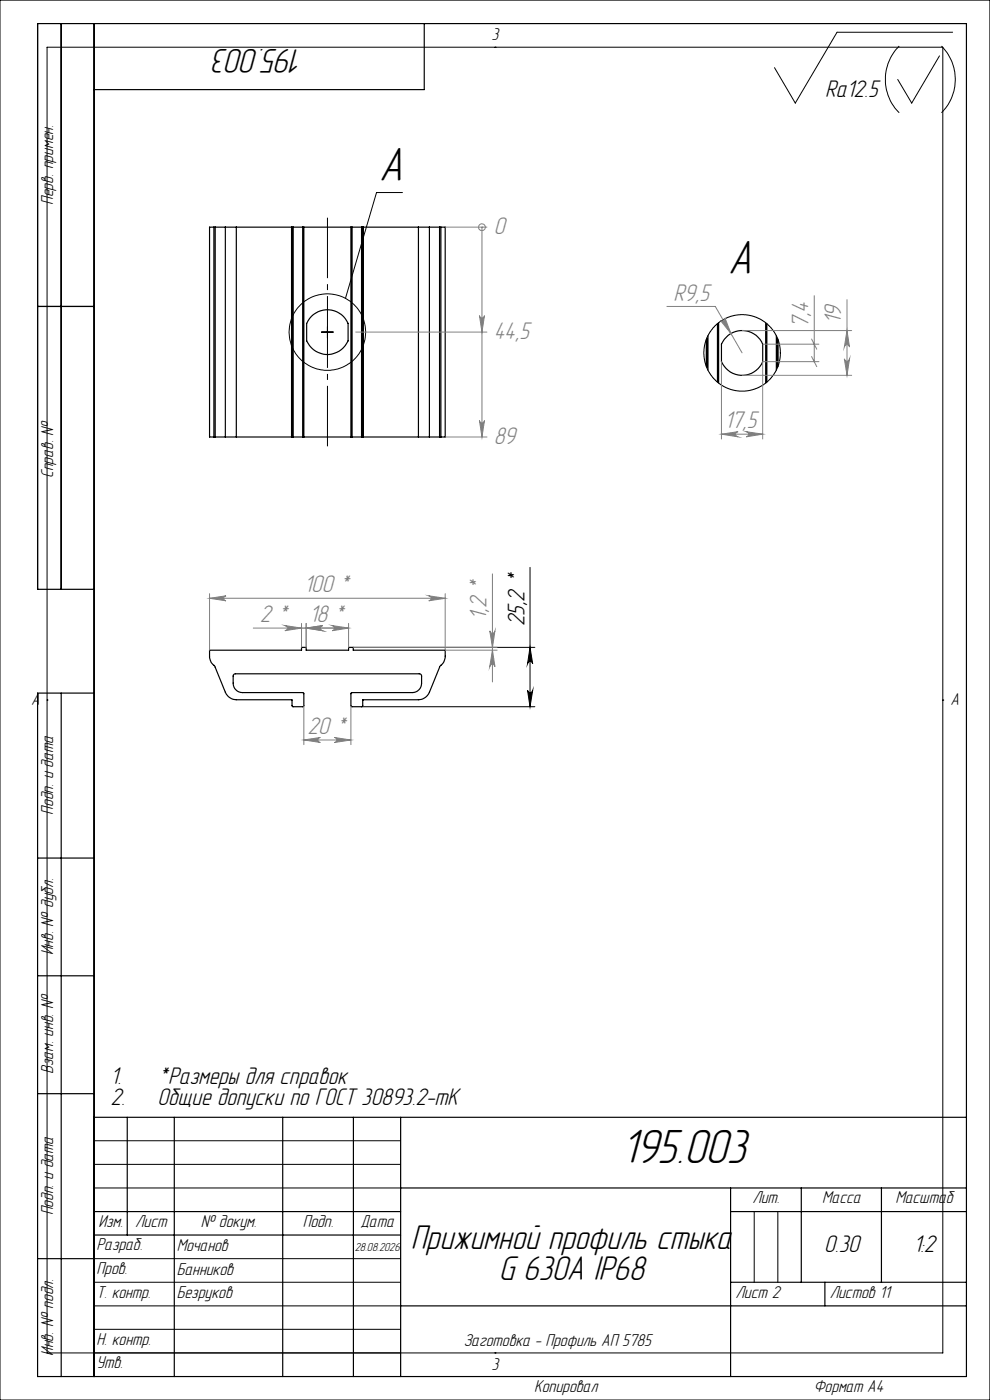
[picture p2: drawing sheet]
<svg xmlns="http://www.w3.org/2000/svg" width="210mm" height="297mm" viewBox="0 0 210 297" stroke-linecap="round" stroke-linejoin="round" font-family="sans-serif">
<g fill="none" stroke="#000" stroke-width=".25">
<path d="M13 5v120M20 5v287M90 5v14h-70M45.4 48.2h.2M45.4 48.2h-1v44.5h1M45.4 48.2v44.5M45.6 48.2h2.2M45.6 48.2v44.5M47.8 48.2h2.3M47.8 48.2v44.5M50.1 48.2h11.7M50.1 48.2v44.5"/>
<path d="M61.8 48.2h.1M61.8 48.2v44.5M61.9 48.2h.3M61.9 48.2v44.5M62.2 48.2v44.5M62.2 48.2h2M64.2 48.2h.3M64.2 48.2v44.5M64.5 48.2v44.5M64.5 48.2h9.9M74.4 48.2h.3M74.4 48.2v44.5"/>
<path d="M74.7 48.2v44.5M74.7 48.2h2M76.7 48.2h.2M76.7 48.2v44.5M76.9 48.2h.1M76.9 48.2v44.5M77 48.2h11.8M77 48.2v44.5M88.8 48.2h2.3M88.8 48.2v44.5M91.1 48.2h2.1M91.1 48.2v44.5"/>
<path d="M93.2 48.2h.3M93.2 48.2v44.5M93.5 48.2h.9v44.5h-.9M93.5 48.2v44.5M8 65h12M149.8 72v5.7M149.9 71.8v6.2M150.2 71.2v7.3M152.2 68.7v12.4M152.4 68.5v12.7M162.4 68.5v12.7M162.7 68.7v12.4"/>
<path d="M164.7 71.2v7.3M164.9 71.8v6.2M165 72v5.7M45.4 92.7h.2M45.6 92.7h2.2M47.8 92.7h2.3M50.1 92.7h11.7M61.8 92.7h.1M61.9 92.7h.3M62.2 92.7h2M64.2 92.7h.3M64.5 92.7h9.9"/>
<path d="M74.4 92.7h.3M74.7 92.7h2M76.7 92.7h.2M76.9 92.7h.1M77 92.7h11.8M88.8 92.7h2.3M91.1 92.7h2.1M93.2 92.7h.3M20 125h-12v-120h197v287h-197v-145h12M44.4 137.9h19.6v-.6h.9v.6h9v-.6h1v.6h19.5v1.3a3.6 3.6 0 0 1-1.2 2.3l-2.1 5.4a2.59 2.59 0 0 1-2.3 1.5h-11.8l-.1 1.4-.1 .1h-2.2l-.2-.2v-2.6l.2-.2h12.9a1.99 1.99 0 0 0 1.9-2v-1.6l-.4-.4h-39.2l-.3 .3v.2a3.3 3.3 0 0 0 .5 2.9 1.92 1.92 0 0 0 1.4 .6h12.8l.3 .2v2.6l-.2 .2h-2.2l-.2-.1v-1.4h-11.8a2.59 2.59 0 0 1-2.3-1.5l-2.4-5.7a2.29 2.29 0 0 1-1-2zM13 147v145M8 182h12"/>
<path d="M8 207h12M8 232h12M20 237h185M27 237v25M37 237v55M60 237v55M75 237v55M85 237v55M20 257h65M85 252h120M155 252v40M155 257h50"/>
<path d="M170 252v20M187 252v20M8 267h12M20 262h65M85 277h120M155 272h50M175 272v5"/>
<circle cx="69.4" cy="70.4" r="4.8"/>
<circle cx="157.4" cy="74.9" r="4.8"/>
</g>
<g fill="none" stroke="#000" stroke-width=".21">
<path d="M0 0h210v297h-210zM10 10h190v277h-190zM105 10h.1M190.7 9.8a10 10 0 0 0 0 14.1M199.3 11.8l-5.9 10.1-3-5M199.7 9.8a10 10 0 0 1 0 14.1M202.1 6.8h-24.5l-8.9 15.1-4.4-7.5M85.4 40.8h-5.5l-6.6 22.5M68.2 70.4h2.5M69.5 69.2v2.5M75 137.3h38.5M112.4 137.3l.6 3.5a.55 .55 0 0 0-.6-.5 .55 .55 0 0 0-.5 .5z"/>
<path d="M112.4 120.4v29.5M10 148.5h.1M76.7 149.9h36.8M111.9 146.4a.55 .55 0 0 0 .5 .5 .55 .55 0 0 0 .6-.5l-.6 3.5zM200 148.5h.1M20 242h65M20 247h65M20 252h65M160 257v15M165 257v15M20 267h65M20 272h65"/>
<path d="M20 277h65M20 282h65M105 287h.1"/>
<circle cx="69.5" cy="70.4" r="8.1"/>
<circle cx="157.4" cy="74.9" r="8.1"/>
</g>
<g fill="none" stroke="#808080" stroke-width=".21">
<path d="M94.4 48.2h8.9M102.2 48.2h.1M102.2 48.2v44.5M75.5 70.4h27.8M101.7 67a.53 .53 0 0 0 .5 .5 .53 .53 0 0 0 .6-.5l-.6 3.4zM141.5 65h10.2l5.7 9.9M152.8 68a.55 .55 0 0 0 .7 .2 .55 .55 0 0 0 .3-.8l1.2 3.4zM153 76.7v16.4M157.4 70.1h23.3M157.4 79.6h23.3M161.8 73h11.9M172.2 75.6l1 2.2"/>
<path d="M172.2 71.9l1 2.2M172.7 62.7v14M173.7 76.7h-11.9v16.4M179.1 76.1a.55 .55 0 0 0 .6 .5 .55 .55 0 0 0 .5-.5l-.5 3.5zM179.7 70.1l.5 3.5a.55 .55 0 0 0-.5-.5 .55 .55 0 0 0-.6 .5zM179.7 63.6v16M94.4 92.7h8.9M101.7 89.2a.53 .53 0 0 0 .5 .5 .53 .53 0 0 0 .6-.5l-.6 3.5zM153 92.1l3.6-.5a.55 .55 0 0 0-.6 .5 .55 .55 0 0 0 .6 .6zM153 92.1h8.8M158.3 91.6l3.5 .5-3.5 .6a.55 .55 0 0 0 .5-.6 .55 .55 0 0 0-.5-.5zM44.4 126.9l3.5-.5a.53 .53 0 0 0-.5 .5 .53 .53 0 0 0 .5 .6z"/>
<path d="M44.4 125.9v12M44.4 126.9h50M53.7 133.2h20.2M60.4 132.7l3.6 .5-3.6 .6a.55 .55 0 0 0 .6-.5 .55 .55 0 0 0-.6-.6zM64 132.3v5M64.9 133.2l3.5-.5a.55 .55 0 0 0-.5 .6 .55 .55 0 0 0 .5 .5zM64.9 132.3v5M70.4 132.7l3.5 .5-3.5 .6a.55 .55 0 0 0 .6-.5 .55 .55 0 0 0-.6-.6zM73.9 132.3v5M75 137.3h30.4M90.9 126.4l3.5 .5-3.5 .6a.53 .53 0 0 0 .6-.6 .53 .53 0 0 0-.6-.5zM94.4 125.9v12h11"/>
<path d="M103.9 133.8a.55 .55 0 0 0 .5 .5 .55 .55 0 0 0 .6-.5l-.5 3.5zM104.5 137.9l.5 3.5a.55 .55 0 0 0-.6-.5 .55 .55 0 0 0-.5 .5zM104.5 121.7v23M64.5 157l3.4-.5a.53 .53 0 0 0-.5 .5 .53 .53 0 0 0 .5 .5zM64.5 149.7v8.3M64.5 157h9.9M70.9 156.5l3.5 .5-3.5 .5a.53 .53 0 0 0 .5-.5 .53 .53 0 0 0-.5-.5zM74.4 149.7v8.3"/>
<circle cx="102.2" cy="48.2" r=".72"/>
</g>
<path d="M69.5 94.7v-48.5" fill="none" stroke="#000" stroke-width=".21" stroke-dasharray="15.2 1.3 1.3 1.3" stroke-dashoffset="2.4" stroke-linecap="butt"/>
<path d="M111.9 146.4a.55 .55 0 0 0 .5 .5 .55 .55 0 0 0 .6-.5l-.6 3.5zM112.4 137.3l.6 3.5a.55 .55 0 0 0-.6-.5 .55 .55 0 0 0-.5 .5z" fill="#000"/>
<g fill="#808080">
<path d="M64.9 133.2l3.5-.5a.55 .55 0 0 0-.5 .6 .55 .55 0 0 0 .5 .5zM60.4 132.7l3.6 .5-3.6 .6a.55 .55 0 0 0 .6-.5 .55 .55 0 0 0-.6-.6z"/>
<path d="M64.9 133.2l3.5-.5a.55 .55 0 0 0-.5 .6 .55 .55 0 0 0 .5 .5zM70.4 132.7l3.5 .5-3.5 .6a.55 .55 0 0 0 .6-.5 .55 .55 0 0 0-.6-.6zM44.4 126.9l3.5-.5a.53 .53 0 0 0-.5 .5 .53 .53 0 0 0 .5 .6zM90.9 126.4l3.5 .5-3.5 .6a.53 .53 0 0 0 .6-.6 .53 .53 0 0 0-.6-.5zM64.5 157l3.4-.5a.53 .53 0 0 0-.5 .5 .53 .53 0 0 0 .5 .5zM70.9 156.5l3.5 .5-3.5 .5a.53 .53 0 0 0 .5-.5 .53 .53 0 0 0-.5-.5zM152.8 68l2.2 2.8-1.2-3.4a.55 .55 0 0 1-.2 .8 .55 .55 0 0 1-.8-.2z"/>
<path d="M104.5 137.9l.5 3.5a.55 .55 0 0 0-.6-.5 .55 .55 0 0 0-.5 .5zM103.9 133.8a.55 .55 0 0 0 .5 .5 .55 .55 0 0 0 .6-.5l-.5 3.5z"/>
<path d="M179.7 70.1l.5 3.5a.55 .55 0 0 0-.5-.5 .55 .55 0 0 0-.6 .5zM179.1 76.1a.55 .55 0 0 0 .6 .5 .55 .55 0 0 0 .5-.5l-.5 3.5z"/>
<path d="M153 92.1l3.6-.5a.55 .55 0 0 0-.6 .5 .55 .55 0 0 0 .6 .6zM158.3 91.6l3.5 .5-3.5 .6a.55 .55 0 0 0 .5-.6 .55 .55 0 0 0-.5-.5z"/>
<path d="M101.7 67a.53 .53 0 0 0 .5 .5 .53 .53 0 0 0 .6-.5l-.6 3.4zM101.7 89.2a.53 .53 0 0 0 .5 .5 .53 .53 0 0 0 .6-.5l-.6 3.5z"/>
</g>
<g font-size="10.5">
<text x="80.4" y="38.4">А</text>
<text x="154.4" y="58.2">А</text>
<text x="131.8" y="246.6">195.003</text>
</g>
<g font-size="7.5">
<text x="64.4" y="10.5" transform="rotate(-180 64.4 10.5)">195.003</text>
<text x="87.2" y="265">Прижимной профиль стыка</text>
<text x="105.8" y="271.6">G 630А IP68</text>
</g>
<g font-size="5.3">
<text x="175" y="20.6">Ra12.5</text>
<text x="111.2" y="132.9" transform="rotate(-90 111.2 132.9)">25,2 *</text>
<text x="23.4" y="229.9">1.</text>
<text x="33.4" y="229.9">*Размеры для справок</text>
<text x="23.4" y="234.5">2.</text>
<text x="33.4" y="234.5">Общие допуски по ГОСТ 30893.2-mK</text>
<text x="174.8" y="265.6">0.30</text>
<text x="193.7" y="265.6">1:2</text>
</g>
<g font-size="5.3" fill="#808080">
<text x="104.7" y="49.6">0</text>
<text x="142.9" y="63.8">R9,5</text>
<text x="104.7" y="71.9">44,5</text>
<text x="171.5" y="69.6" transform="rotate(-90 171.5 69.6)">7,4</text>
<text x="178.4" y="68.7" transform="rotate(-90 178.4 68.7)">19</text>
<text x="104.7" y="94.1">89</text>
<text x="153.7" y="90.9">17,5</text>
<text x="64.5" y="125.7">100 *</text>
<text x="103.2" y="131.5" transform="rotate(-90 103.2 131.5)">1,2 *</text>
<text x="55.1" y="132">2 *</text>
<text x="65.6" y="132">18 *</text>
<text x="65.2" y="155.7">20 *</text>
</g>
<g font-size="3.8">
<text x="104.3" y="8.6">3</text>
<text x="11.3" y="43.5" transform="rotate(-90 11.3 43.5)">Перв. примен.</text>
<text x="11.3" y="101.4" transform="rotate(-90 11.3 101.4)">Справ. №</text>
<text x="6.6" y="149.6">A</text>
<text x="201.6" y="149.6">A</text>
<text x="11.3" y="172.8" transform="rotate(-90 11.3 172.8)">Подп. и дата</text>
<text x="11.3" y="202.7" transform="rotate(-90 11.3 202.7)">Инв. № дубл.</text>
<text x="11.3" y="227.8" transform="rotate(-90 11.3 227.8)">Взам. инв. №</text>
<text x="11.3" y="257.8" transform="rotate(-90 11.3 257.8)">Подп. и дата</text>
<text x="159.6" y="255.3">Лит.</text>
<text x="174.4" y="255.3">Масса</text>
<text x="189.9" y="255.3">Масштаб</text>
<text x="20.9" y="260.3">Изм.</text>
<text x="28.7" y="260.3">Лист</text>
<text x="42.6" y="260.3">№ докум.</text>
<text x="64.2" y="260.3">Подп.</text>
<text x="76.5" y="260.3">Дата</text>
<text x="20.5" y="265.3">Разраб.</text>
<text x="37.5" y="265.4">Мочанов</text>
<text x="20.5" y="275.3">Т. контр.</text>
<text x="20.5" y="270.3">Пров.</text>
<text x="37.5" y="270.4">Банников</text>
<text x="37.5" y="275.4">Безруков</text>
<text x="156" y="275.3">Лист 2</text>
<text x="176" y="275.3">Листов 11</text>
<text x="11.3" y="287.7" transform="rotate(-90 11.3 287.7)">Инв. № подл.</text>
<text x="20.5" y="285.2">Н. контр.</text>
<text x="98.4" y="285.5">Заготовка - Профиль АП 5785</text>
<text x="20.5" y="290.3">Утв.</text>
<text x="104.3" y="290.6">3</text>
<text x="113.3" y="295.3">Копировал</text>
<text x="172.6" y="295.3">Формат А4</text>
</g>
<text font-size="2.6" x="75.3" y="265.4">28.08.2026</text>
</svg>
